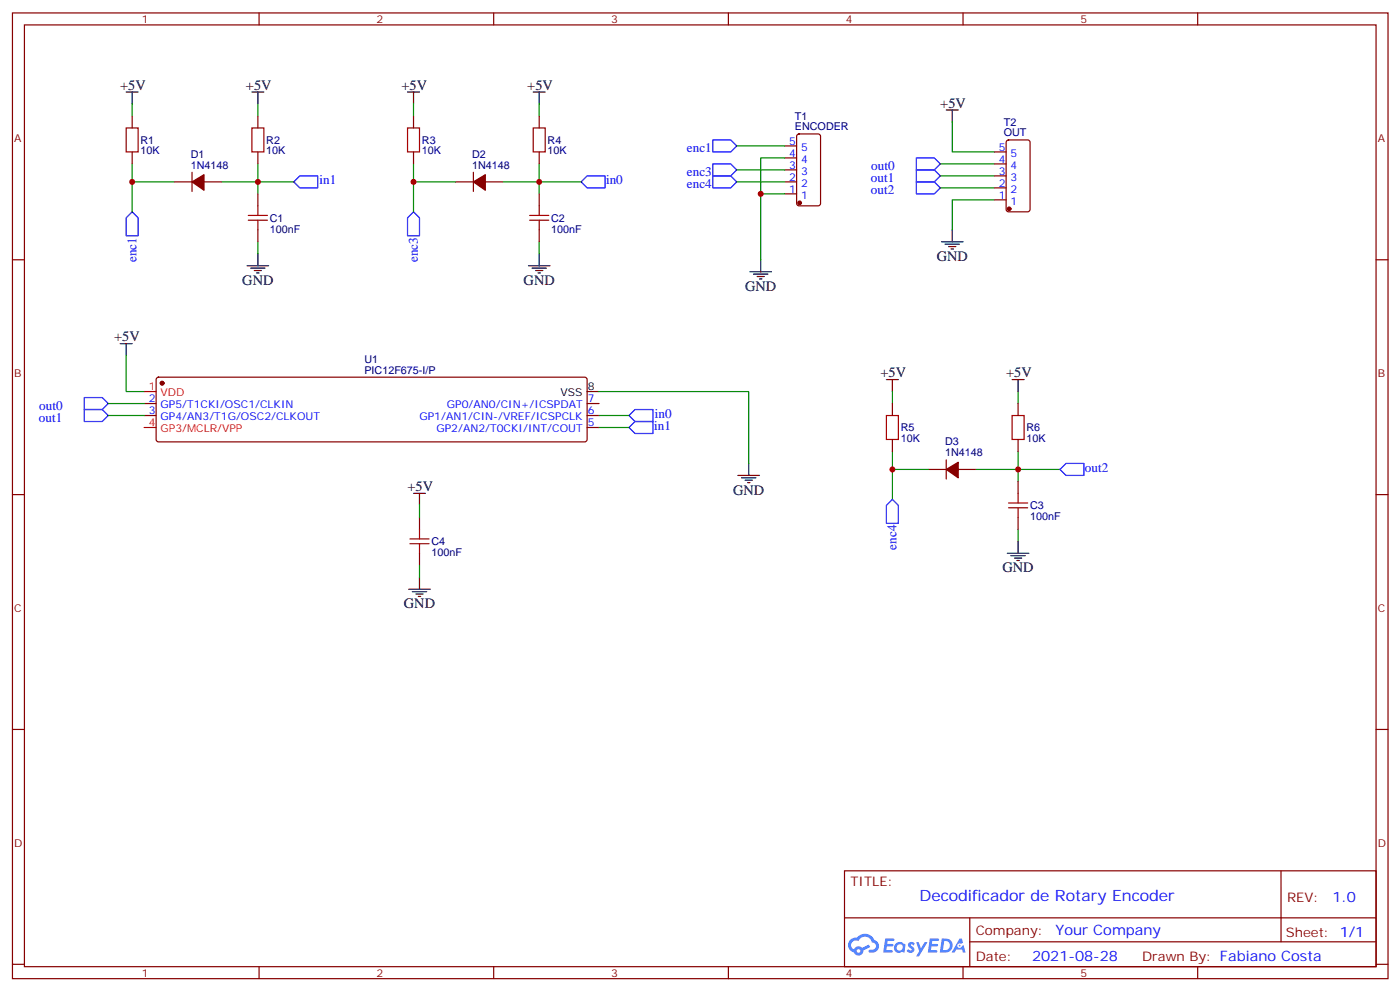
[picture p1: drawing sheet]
<svg xmlns="http://www.w3.org/2000/svg" width="413mm" height="292mm" viewBox="0 0 413 292" stroke-linecap="round" stroke-linejoin="round" font-family="sans-serif">
<g fill="none" stroke="#870000" stroke-width=".35">
<path d="M3.7 3.8h405.3v284.3h-405.3zM7.2 7.3h398.3v277.3h-398.3zM76.3 3.8v3.5M145.5 3.8v3.5M214.6 3.8v3.5M283.8 3.8v3.5M352.9 3.8v3.5M3.7 76.5h3.5M405.5 76.5h3.5M3.7 145.6h3.5M405.5 145.6h3.5M3.7 214.8h3.5"/>
<path d="M405.5 214.8h3.5M248.8 256.4h156.7v28.2h-156.7zM377.5 256.4v20.9M248.9 270.2h156.5M285.8 277.3h119.6M285.8 270.2v14.2M3.7 283.9h3.5M76.3 284.6v3.5M145.5 284.6v3.5M214.6 284.6v3.5M283.8 284.6v3.5M352.9 284.6v3.5"/>
<path d="M405.5 283.9h3.5"/>
</g>
<g fill="#5487ff">
<path d="M267.8 277.6a1.22 1.22 0 0 1 1.8 .2l-.4 .6a.47 .47 0 0 0-.4-.4 .47 .47 0 0 0-.5 .2l.2 .2a1.14 1.14 0 0 1 .8 1.8 1.14 1.14 0 0 1-2 0l-.2-.2 .5-.6 .7 .5a.29 .29 0 0 0 .4-.3 .29 .29 0 0 0-.3-.3 1.04 1.04 0 0 1-.6-1.7z"/>
<path d="M260.8 276.3h2.4l.3 .2-.1 .5-1.8 .1-.2 .8h1.6l.3 .4-.4 .4h-1.6l-.1 1.1h1.7l.2 .3-.2 .3-2.7 .1z"/>
<path d="M274 276.3h2.3l.4 .2-.2 .5-1.8 .1-.1 .8h1.5l.3 .4-.3 .4h-1.6l-.2 1.1h1.7l.2 .3-.2 .3-2.6 .1z"/>
<path d="M282.7 276.3h.7l.4 1.3-.6 .3a.69 .69 0 0 0-1.1 .3 .69 .69 0 0 0 .5 .9 .69 .69 0 0 0 .9-.6l.4-.2 .6 2.2h-.8l-.2-.9h-1.7l-.5 .9h-.9z"/>
<path d="M270 277.4h.7l.7 1.8 1.1-1.8h.8l-2.5 4.2h-.9l1-1.5z"/>
<path d="M277.5 276.3l-.6 4.2h1.4a2.11 2.11 0 0 0 2.4-2.1 2.11 2.11 0 0 0-2.5-2.1zM278.2 277.1a1.39 1.39 0 0 1 1.7 1.4 1.39 1.39 0 0 1-1.8 1.3h-.2z"/>
<path d="M263.8 277.9a1.54 1.54 0 0 0 0 2.2 1.54 1.54 0 0 0 2.1 .1l.6 .3 .3-2.3-.1-.3h-.5a1.49 1.49 0 0 0-2.4 0zM264.1 278.9a.95 .95 0 0 1 1.9 0 .95 .95 0 0 1-1.9 0z"/>
<path d="M250.6 276.7a2.18 2.18 0 0 0 1 3.7 1.44 1.44 0 0 0 1.7 .9 1.44 1.44 0 0 0 1.1-1.4l2-1.1-.4-.7-1.9 1a1.47 1.47 0 0 0-2.5 .4 1.39 1.39 0 0 1-.6-1.9 1.39 1.39 0 0 1 2-.5 2.12 2.12 0 0 1 2.1-1.3 2.12 2.12 0 0 1 1.9 1.7 1.14 1.14 0 0 1 1.1 1.4 1.14 1.14 0 0 1-1.6 .7 .43 .43 0 0 0-.6 .4 .43 .43 0 0 0 .4 .5 1.98 1.98 0 0 0 2.6-1.2 1.98 1.98 0 0 0-1.3-2.6 3.1 3.1 0 0 0-5.2-.6l-.9 .1zM252.4 280a.55 .55 0 0 1 1.1 0 .55 .55 0 0 1-1.1 0z"/>
<circle cx="282.8" cy="278.4" r=".26"/>
</g>
<g fill="none" stroke="#000" stroke-width=".35">
<path d="M37.2 27.1h3.5M38.9 27.1v3.5M74.2 27.1h3.6M76 27.1v3.5M120.1 27.1h3.5M121.8 27.1v3.5M157.1 27.1h3.6M158.9 27.1v3.5M278.8 32.4h3.6M280.6 32.4v3.5M72.8 78.2h6.4M73.9 79h4.2"/>
<path d="M74.9 79.7h2.1M76 74.7v3.5M155.7 78.2h6.4M156.8 79h4.2M157.8 79.7h2.1M158.9 74.7v3.5M224.2 76.5v3.5M277.4 71.2h6.4M278.5 71.9h4.2M279.5 72.6h2.2M280.2 73.3h.8M280.6 67.7v3.5"/>
<path d="M75.6 80.4h.7M158.5 80.4h.7M221 80h6.3M222 80.7h4.3M223.1 81.4h2.1M223.8 82.1h.7M35.4 101.2h3.5M37.2 101.2v3.5M173 115.3h3.5M261.2 111.8h3.5M263 111.8v3.5M298.2 111.8h3.6"/>
<path d="M300 111.8v3.5M217.5 140h6.3M220.6 136.5v3.5M121.8 145.3h3.6M123.6 145.3v3.5M218.5 140.7h4.2M219.6 141.4h2.1M220.3 142.1h.7M300 159.4v3.5M120.4 173.5h6.4M121.5 174.2h4.2M122.6 174.9h2.1"/>
<path d="M123.3 175.6h.7M123.6 170v3.5M296.8 162.9h6.4M297.9 163.6h4.2M298.9 164.3h2.2M299.6 165h.8"/>
</g>
<g fill="none" stroke="#008700" stroke-width=".35">
<path d="M38.9 30.6v3.5M76 30.6v3.5M121.8 30.6v3.5M158.9 30.6v3.5M280.6 35.9v8.8h12.3M38.9 48.3v14.1M38.9 53.6h12.4M65.4 53.6h21.2M76 48.3v8.8M121.8 48.3v14.1M121.8 53.6h12.4M148.3 53.6h22.9"/>
<path d="M158.9 48.3v8.8M217.1 43h14.1M217.1 50h14.1M217.1 53.6h14.1M224.2 57.1h7M231.2 46.5h-7v30M277.1 48.3h15.8M277.1 51.8h15.8M277.1 55.3h15.8M292.9 58.8h-12.3v8.9M76 71.2v3.5M158.9 71.2v3.5"/>
<path d="M31.9 118.8h10.6M37.2 104.7v10.6h5.3M176.5 115.3h44.1v21.2M263 115.3v3.5M300 115.3v3.5M31.9 122.3h10.6M176.5 122.3h8.8M176.5 125.9h8.8M263 132.9v14.1M263 138.2h10.5M287.7 138.2h24.6M300 132.9v8.8"/>
<path d="M123.6 148.8v3.5M300 155.9v3.5M123.6 166.4v3.6"/>
</g>
<g fill="#870000" stroke="#870000" stroke-width=".35">
<path d="M56.6 53.6l3.5-2.2v4.6z"/>
<path d="M139.5 53.6l3.5-2.2v4.6z"/>
<path d="M278.8 138.2l3.6-2.1v4.6z"/>
<circle cx="47.8" cy="112.8" r=".53"/>
<circle cx="235.6" cy="59.7" r=".53"/>
<circle cx="297.4" cy="61.5" r=".53"/>
</g>
<g fill="none" stroke="#870000" stroke-width=".35">
<path d="M38.9 34.1v3.6M76 34.1v3.6M121.8 34.1v3.6M158.9 34.1v3.6M235 39.6l.4-.2h5.7l.6 .5 .1 20-.5 .7h-5.9l-.6-.5-.1-20zM38.9 44.7v3.6M51.3 53.6h5.3M56.6 50.7v5.7M60.1 53.6h5.3M76 44.7v3.6M76 57.1v3.5M121.8 44.7v3.6"/>
<path d="M134.2 53.6h5.3M139.5 50.7v5.7M143 53.6h5.3M158.9 44.7v3.6M158.9 57.1v3.5M231.2 57.1h3.5M231.2 53.6h3.5M231.2 50h3.5M231.2 46.5h3.5M231.2 43h3.5M292.9 58.8h3.6M292.9 55.3h3.6"/>
<path d="M292.9 51.8h3.6M292.9 48.3h3.6M292.9 44.7h3.6M296.7 41.4l.5-.2h5.6l.7 .4v20.1l-.4 .6-5.9 .1-.7-.5v-20zM76 67.7v3.5M158.9 67.7v3.5M42.5 118.8h3.5M46.2 111.3l.5-.2h125.6l.5 .2 .2 .5v17.6l-.2 .5-.5 .2h-125.6l-.5-.2-.2-.5v-17.6zM173 118.8h3.5M263 118.8v3.5M300 118.8v3.5M42.5 122.3h3.5"/>
<path d="M173 122.3h3.5M173 125.9h3.5M263 129.4v3.5M273.5 138.2h5.3M278.8 135.4v5.6M282.4 138.2h5.3M300 129.4v3.5M123.6 152.3v3.6M300 141.7v3.6M300 152.3v3.6M123.6 162.9v3.5"/>
</g>
<path d="M42.5 115.3h3.5M42.5 125.9h3.5" fill="none" stroke="#f00" stroke-width=".35"/>
<g fill="none" stroke="#00f" stroke-width=".35">
<path d="M86.6 53.6l1.7-1.8h5.3v3.5h-5.3zM171.2 53.6l1.8-1.8h5.3v3.5h-5.3zM210 41.2h5.3l1.8 1.8-1.8 1.7h-5.3zM210 48.3h5.3l1.8 1.7-1.8 1.8h-5.3zM210 51.8h5.3l1.8 1.8-1.8 1.7h-5.3zM270 50h5.3l1.8 1.8-1.8 1.8h-5.3zM270 46.5h5.3l1.8 1.8-1.8 1.7h-5.3zM270 53.6h5.3l1.8 1.7-1.8 1.8h-5.3zM38.9 62.4l1.8 1.7v5.3h-3.5v-5.3zM121.8 62.4l1.8 1.7v5.3h-3.5v-5.3zM24.8 117.1h5.3l1.8 1.7-1.8 1.8h-5.3zM24.8 120.6h5.3l1.8 1.7-1.8 1.8h-5.3z"/>
<path d="M185.3 122.3l1.8-1.7h5.3v3.5h-5.3zM187.1 124.1h5.3v3.5h-5.3l-1.8-1.7zM312.3 138.2l1.8-1.7h5.3v3.5h-5.3zM263 147l1.7 1.8v5.3h-3.5v-5.3z"/>
</g>
<g fill="none" stroke="#a10000" stroke-width=".35">
<path d="M37.2 37.7h3.5v7h-3.5zM74.2 37.7h3.6v7h-3.6zM120.1 37.7h3.5v7h-3.5zM157.1 37.7h3.6v7h-3.6zM73.2 63.4h5.6M73.2 64.8h5.6M76 60.6v2.8M76 64.8v2.9M156.1 63.4h5.6M156.1 64.8h5.6M158.9 60.6v2.8M158.9 64.8v2.9"/>
<path d="M261.2 122.3h3.5v7.1h-3.5zM298.2 122.3h3.6v7.1h-3.6zM120.8 158.7h5.6M123.6 155.9v2.8M297.2 148.1h5.6M297.2 149.5h5.6M300 145.3v2.8M300 149.5v2.8M120.8 160.1h5.6M123.6 160.1v2.8"/>
</g>
<g fill="#c00">
<circle cx="76" cy="53.6" r=".88"/>
<circle cx="158.9" cy="53.6" r=".88"/>
<circle cx="300" cy="138.2" r=".88"/>
<circle cx="224.2" cy="57.1" r=".88"/>
<circle cx="38.9" cy="53.6" r=".88"/>
<circle cx="121.8" cy="53.6" r=".88"/>
<circle cx="263" cy="138.2" r=".88"/>
</g>
<text font-size="4.6" fill="#00f" x="270.9" y="265.4">Decodificador de Rotary Encoder</text>
<g font-size="4.2">
<text x="35.4" y="26.4">+5V</text>
<text x="72.5" y="26.4">+5V</text>
<text x="118.3" y="26.4">+5V</text>
<text x="155.4" y="26.4">+5V</text>
<text x="277.1" y="31.7">+5V</text>
<text x="276" y="76.8">GND</text>
<text x="71.4" y="83.9">GND</text>
<text x="154.3" y="83.9">GND</text>
<text x="219.6" y="85.7">GND</text>
<text x="33.7" y="100.5">+5V</text>
<text x="259.4" y="111.1">+5V</text>
<text x="296.5" y="111.1">+5V</text>
<text x="120.1" y="144.6">+5V</text>
<text x="216" y="145.6">GND</text>
<text x="295.4" y="168.6">GND</text>
<text x="119" y="179.1">GND</text>
</g>
<g font-size="4.2" fill="#00f">
<text x="392.6" y="265.7">1.0</text>
<text x="311" y="275.2">Your Company</text>
<text x="304.1" y="283">2021-08-28</text>
</g>
<g font-size="3.9" fill="#00f">
<text x="202.4" y="44.7">enc1</text>
<text x="202.4" y="51.8">enc3</text>
<text x="256.6" y="53.6">out1</text>
<text x="256.7" y="50.1">out0</text>
<text x="94.2" y="54.3">in1</text>
<text x="178.6" y="54.3">in0</text>
<text x="202.4" y="55.3">enc4</text>
<text x="256.6" y="57.1">out2</text>
<text x="40.2" y="77.2" transform="rotate(-90 40.2 77.2)">enc1</text>
<text x="123.1" y="77.1" transform="rotate(-90 123.1 77.1)">enc3</text>
<text x="11.5" y="124.2">out1</text>
<text x="11.6" y="120.6">out0</text>
<text x="192.9" y="123.1">in0</text>
<text x="192.8" y="126.6">in1</text>
<text x="319.7" y="138.9">out2</text>
<text x="264.2" y="161.8" transform="rotate(-90 264.2 161.8)">enc4</text>
</g>
<g font-size="3.9" fill="#800">
<text x="250.6" y="261">TITLE:</text>
<text x="379.2" y="265.7">REV:</text>
<text x="287.5" y="275.2">Company:</text>
<text x="378.9" y="275.8">Sheet: 1/1</text>
<text x="287.5" y="282.9">Date:</text>
<text x="336.6" y="282.9">Drawn By: Fabiano Costa</text>
</g>
<g font-size="3.2" fill="#800">
<text x="41.8" y="6.8">1</text>
<text x="110.9" y="6.8">2</text>
<text x="180.1" y="6.8">3</text>
<text x="249.2" y="6.8">4</text>
<text x="318.3" y="6.8">5</text>
<text x="4.2" y="41.9">A</text>
<text x="406" y="41.9">A</text>
<text x="4.2" y="111.1">B</text>
<text x="406" y="111.1">B</text>
<text x="4.2" y="180.2">C</text>
<text x="406" y="180.2">C</text>
<text x="4.2" y="249.3">D</text>
<text x="406" y="249.3">D</text>
<text x="41.8" y="287.6">1</text>
<text x="110.9" y="287.6">2</text>
<text x="180.1" y="287.6">3</text>
<text x="249.2" y="287.6">4</text>
<text x="318.3" y="287.6">5</text>
</g>
<g font-size="3.2" fill="#000080">
<text x="234.2" y="35.2">T1</text>
<text x="234.2" y="38.4">ENCODER</text>
<text x="295.8" y="40.1">OUT</text>
<text x="295.8" y="37">T2</text>
<text x="41.4" y="45.4">10K</text>
<text x="41.4" y="42.3">R1</text>
<text x="56.2" y="46.5">D1</text>
<text x="78.5" y="45.4">10K</text>
<text x="78.5" y="42.3">R2</text>
<text x="124.3" y="45.4">10K</text>
<text x="124.3" y="42.3">R3</text>
<text x="139.1" y="46.5">D2</text>
<text x="161.4" y="45.4">10K</text>
<text x="161.4" y="42.3">R4</text>
<text x="56.2" y="49.7">1N4148</text>
<text x="139.1" y="49.7">1N4148</text>
<text x="79.5" y="65.3">C1</text>
<text x="162.4" y="65.3">C2</text>
<text x="79.5" y="68.5">100nF</text>
<text x="162.4" y="68.5">100nF</text>
<text x="107.4" y="106.8">U1</text>
<text x="107.4" y="110">PIC12F675-I/P</text>
<text x="265.4" y="130.1">10K</text>
<text x="265.4" y="126.9">R5</text>
<text x="278.5" y="131.2">D3</text>
<text x="302.5" y="130.1">10K</text>
<text x="302.5" y="126.9">R6</text>
<text x="278.5" y="134.3">1N4148</text>
<text x="303.5" y="149.9">C3</text>
<text x="303.5" y="153.1">100nF</text>
<text x="127.1" y="160.5">C4</text>
<text x="127.1" y="163.7">100nF</text>
</g>
<g font-size="3.2" fill="#00f">
<text x="232.5" y="46.1">4</text>
<text x="232.5" y="42.6">5</text>
<text x="236" y="47.9">4</text>
<text x="236" y="44.4">5</text>
<text x="294.3" y="47.9">4</text>
<text x="294.3" y="44.4">5</text>
<text x="297.8" y="46.1">5</text>
<text x="232.5" y="53.2">2</text>
<text x="232.5" y="49.7">3</text>
<text x="236" y="51.4">3</text>
<text x="294.3" y="51.4">3</text>
<text x="297.8" y="53.2">3</text>
<text x="297.8" y="49.7">4</text>
<text x="232.5" y="56.7">1</text>
<text x="236" y="58.5">1</text>
<text x="236" y="55">2</text>
<text x="294.3" y="58.5">1</text>
<text x="294.3" y="55">2</text>
<text x="297.8" y="56.7">2</text>
<text x="297.8" y="60.3">1</text>
<text x="43.8" y="118.5">2</text>
<text x="173.2" y="118.5">7</text>
<text x="43.8" y="122">3</text>
<text x="47.3" y="120.2">GP5/T1CKI/OSC1/CLKIN</text>
<text x="47.3" y="123.8">GP4/AN3/T1G/OSC2/CLKOUT</text>
<text x="123.6" y="123.8">GP1/AN1/CIN-/VREF/ICSPCLK</text>
<text x="131.7" y="120.2">GP0/AN0/CIN+/ICSPDAT</text>
<text x="173.2" y="125.5">5</text>
<text x="173.2" y="122">6</text>
<text x="128.6" y="127.3">GP2/AN2/T0CKI/INT/COUT</text>
</g>
<g font-size="3.2" fill="#f00">
<text x="43.8" y="114.9">1</text>
<text x="47.3" y="116.7">VDD</text>
<text x="43.8" y="125.5">4</text>
<text x="47.3" y="127.3">GP3/MCLR/VPP</text>
</g>
<g font-size="3.2">
<text x="165.2" y="116.7">VSS</text>
<text x="173.2" y="114.9">8</text>
</g>
</svg>
